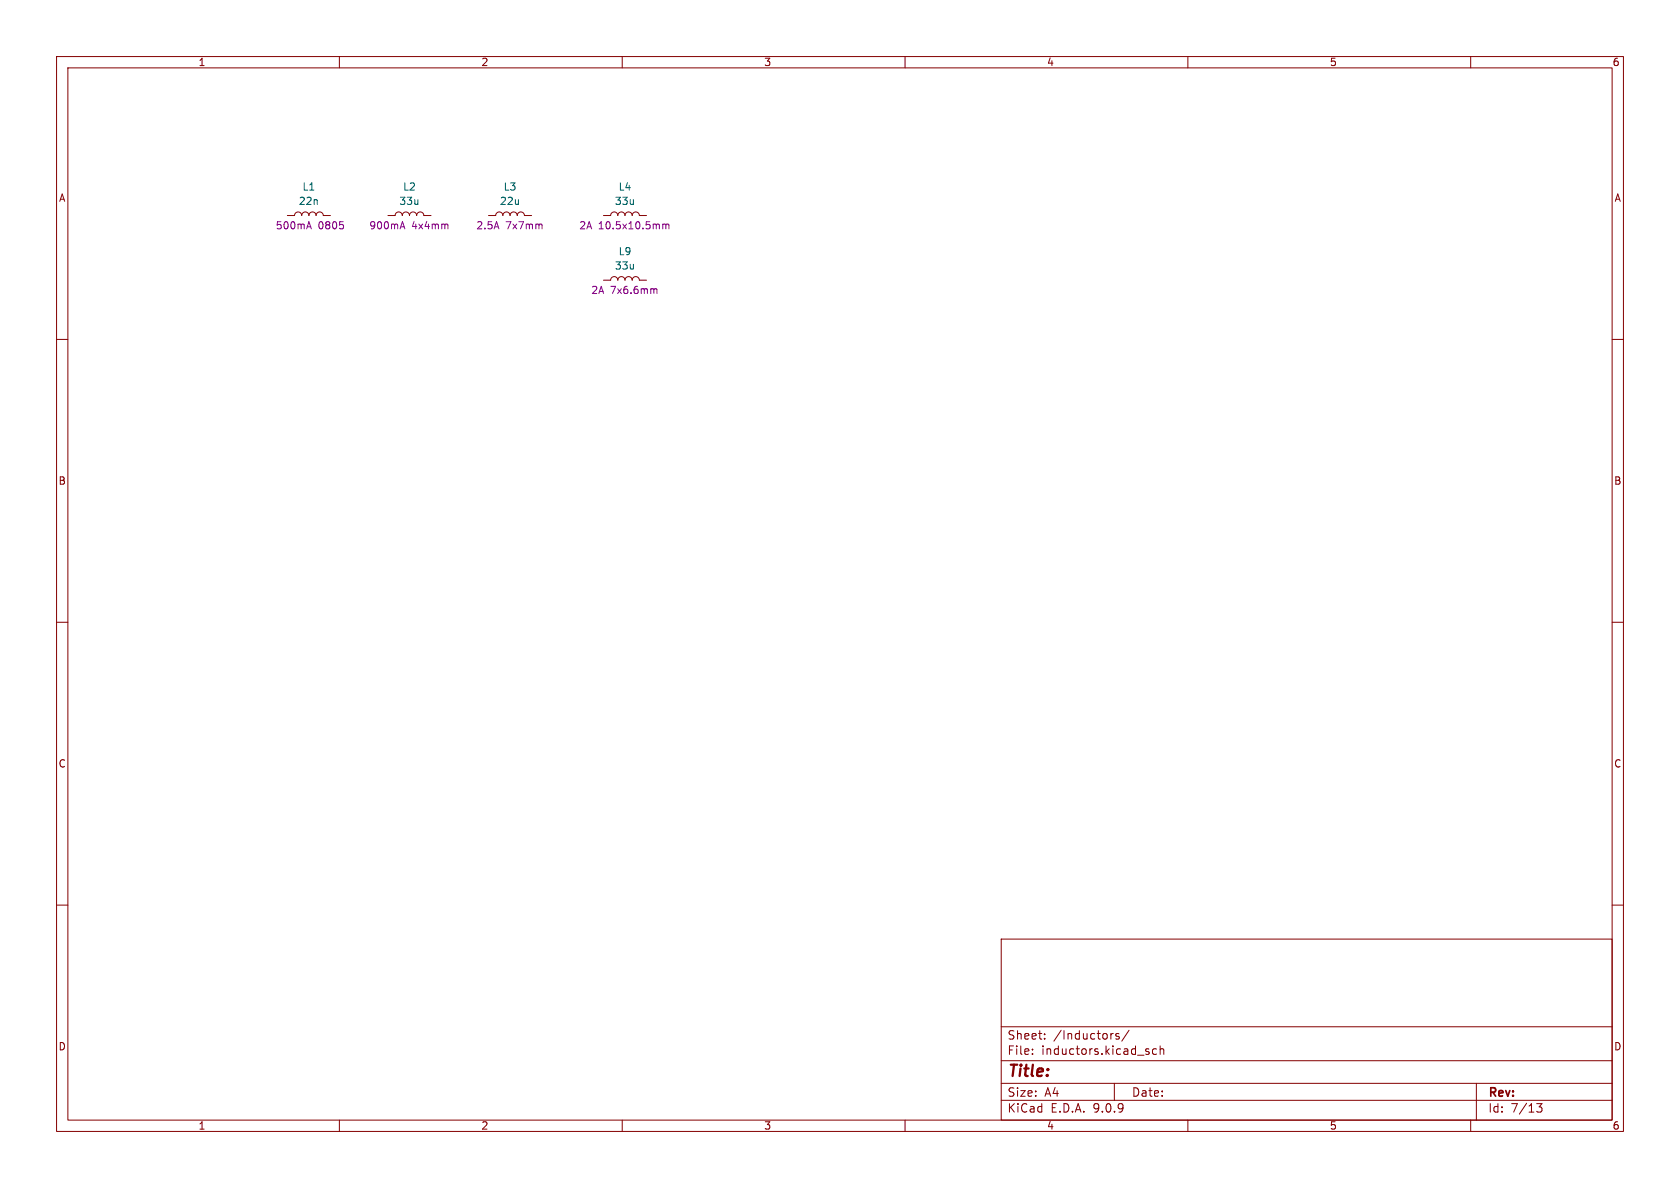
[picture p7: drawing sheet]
<svg xmlns="http://www.w3.org/2000/svg" width="297mm" height="210mm" viewBox="0 0 297 210" stroke-linecap="round" stroke-linejoin="round" font-family="sans-serif">
<g fill="none" stroke="#840000" stroke-width=".18">
<path d="M10 10h277v190h-277zM12 12h273v186h-273zM60 10v2M110 10v2M160 10v2M210 10v2M260 10v2M50.8 38.1h1.3a.64 .64 0 0 1 .6-.6 .64 .64 0 0 1 .6 .6 .64 .64 0 0 1 .7-.6 .64 .64 0 0 1 .6 .6 .64 .64 0 0 1 .6-.6 .64 .64 0 0 1 .7 .6 .64 .64 0 0 1 .6-.6 .64 .64 0 0 1 .6 .6h1.3M68.6 38.1h1.2a.64 .64 0 0 1 .7-.6 .64 .64 0 0 1 .6 .6 .64 .64 0 0 1 .7-.6 .64 .64 0 0 1 .6 .6 .64 .64 0 0 1 .6-.6 .64 .64 0 0 1 .7 .6 .64 .64 0 0 1 .6-.6 .64 .64 0 0 1 .6 .6h1.3M86.4 38.1h1.2a.64 .64 0 0 1 .7-.6 .64 .64 0 0 1 .6 .6 .64 .64 0 0 1 .6-.6 .64 .64 0 0 1 .7 .6 .64 .64 0 0 1 .6-.6 .64 .64 0 0 1 .6 .6 .64 .64 0 0 1 .7-.6 .64 .64 0 0 1 .6 .6h1.3M106.7 38.1h1.2a.64 .64 0 0 1 .7-.6 .64 .64 0 0 1 .6 .6 .64 .64 0 0 1 .7-.6 .64 .64 0 0 1 .6 .6 .64 .64 0 0 1 .6-.6 .64 .64 0 0 1 .7 .6 .64 .64 0 0 1 .6-.6 .64 .64 0 0 1 .6 .6h1.3M106.7 49.5h1.2a.64 .64 0 0 1 .7-.6 .64 .64 0 0 1 .6 .6 .64 .64 0 0 1 .7-.6 .64 .64 0 0 1 .6 .6 .64 .64 0 0 1 .6-.6 .64 .64 0 0 1 .7 .6 .64 .64 0 0 1 .6-.6 .64 .64 0 0 1 .6 .6h1.3"/>
<path d="M10 60h2M285 60h2M10 110h2M285 110h2M10 160h2M177 166h108v32h-108zM285 160h2M60 198v2M110 198v2M160 198v2M177 194.5h108M177 191.5h108"/>
<path d="M177 187.5h108M177 181.5h108M182.5 186.3v.1M182.5 185.5v.1M184.7 183.6v.1M184.7 182.8v.1M196.7 182.7h.1M197 191.5v3M197.8 182.8l-.3-.1-.3 .2 .1 .2 .5 .2v.3h-.6M199.6 182.1l-1.3 2M203 185.9l.2 .2-.2 .3M203 185.4l.1 .1"/>
<path d="M204.5 185.5l-.5-.1-.3 .3v.4l.2 .2h.6M205.1 185.5l.2-.1 .4 .1v.9M205.1 184.9v1.5M210 198v2M260 198v2M261 191.5v6.5M271.7 195.1h.9l-.5 .6 .4 .1v.7l-.2 .1-.6-.1"/>
</g>
<path d="M54.6 39.2l.4 1.3M60.7 39.8v.5M71.2 39.2l.4 1.3M79 39.6l.2 .2v.7M95.6 39.6l.2 .2v.7M117.2 39.6v.9M117.2 39.7l.3-.1 .2 .2M117.7 39.8l.2-.2 .3 .1 .1 .8M117.7 39.8v.7M54.3 40.1h.6M70.8 40.1h.7M115.7 51.1h.4v.8" fill="none" stroke="#840084" stroke-width=".18"/>
<text font-size="2.8" fill="#840000" x="178" y="190.9">Title:</text>
<g font-size="2.1" fill="#840000">
<text x="178" y="184">Sheet:</text>
<text x="186.2" y="184">/Inductors/</text>
<text x="178" y="186.7">File:</text>
<text x="184.1" y="186.7">inductors.kicad_sch</text>
<text x="178" y="196.9">KiCad</text>
<text x="178" y="194.1">Size:</text>
<text x="184.7" y="194.1">A4</text>
<text x="185.7" y="196.9">E.D.A.</text>
<text x="193.3" y="196.9">9.0.9</text>
<text x="200" y="194.1">Date:</text>
<text x="263" y="194.3">Rev:</text>
<text x="263" y="196.9">Id:</text>
<text x="267.1" y="196.9">7/13</text>
</g>
<g font-size="1.8" fill="#840000">
<text x="35" y="11.9">1</text>
<text x="85" y="11.9">2</text>
<text x="135" y="11.9">3</text>
<text x="185" y="11.9">4</text>
<text x="235" y="11.9">5</text>
<text x="285" y="11.9">6</text>
<text x="10.3" y="35.9">A</text>
<text x="285.3" y="35.9">A</text>
<text x="10.3" y="85.9">B</text>
<text x="285.3" y="85.9">B</text>
<text x="10.3" y="135.9">C</text>
<text x="285.3" y="135.9">C</text>
<text x="10.3" y="185.9">D</text>
<text x="285.3" y="185.9">D</text>
<text x="35" y="199.9">1</text>
<text x="85" y="199.9">2</text>
<text x="135" y="199.9">3</text>
<text x="185" y="199.9">4</text>
<text x="235" y="199.9">5</text>
<text x="285" y="199.9">6</text>
</g>
<g font-size="1.8" fill="#006464">
<text x="53.4" y="33.9">L1</text>
<text x="71.2" y="33.9">L2</text>
<text x="88.9" y="33.9">L3</text>
<text x="109.3" y="33.9">L4</text>
<text x="52.7" y="36.4">22n</text>
<text x="70.5" y="36.4">33u</text>
<text x="88.3" y="36.4">22u</text>
<text x="108.6" y="36.4">33u</text>
<text x="108.6" y="47.9">33u</text>
<text x="109.3" y="45.3">L9</text>
</g>
<g font-size="1.8" fill="#840084">
<text x="48.7" y="40.7">500mA</text>
<text x="56.2" y="40.7">0805</text>
<text x="65.2" y="40.7">900mA</text>
<text x="72.8" y="40.7">4x4mm</text>
<text x="84.1" y="40.7">2.5A</text>
<text x="89.4" y="40.7">7x7mm</text>
<text x="102.3" y="40.7">2A</text>
<text x="105.8" y="40.7">10.5x10.5mm</text>
<text x="104.4" y="52.2">2A</text>
<text x="107.9" y="52.2">7x6.6mm</text>
</g>
</svg>
